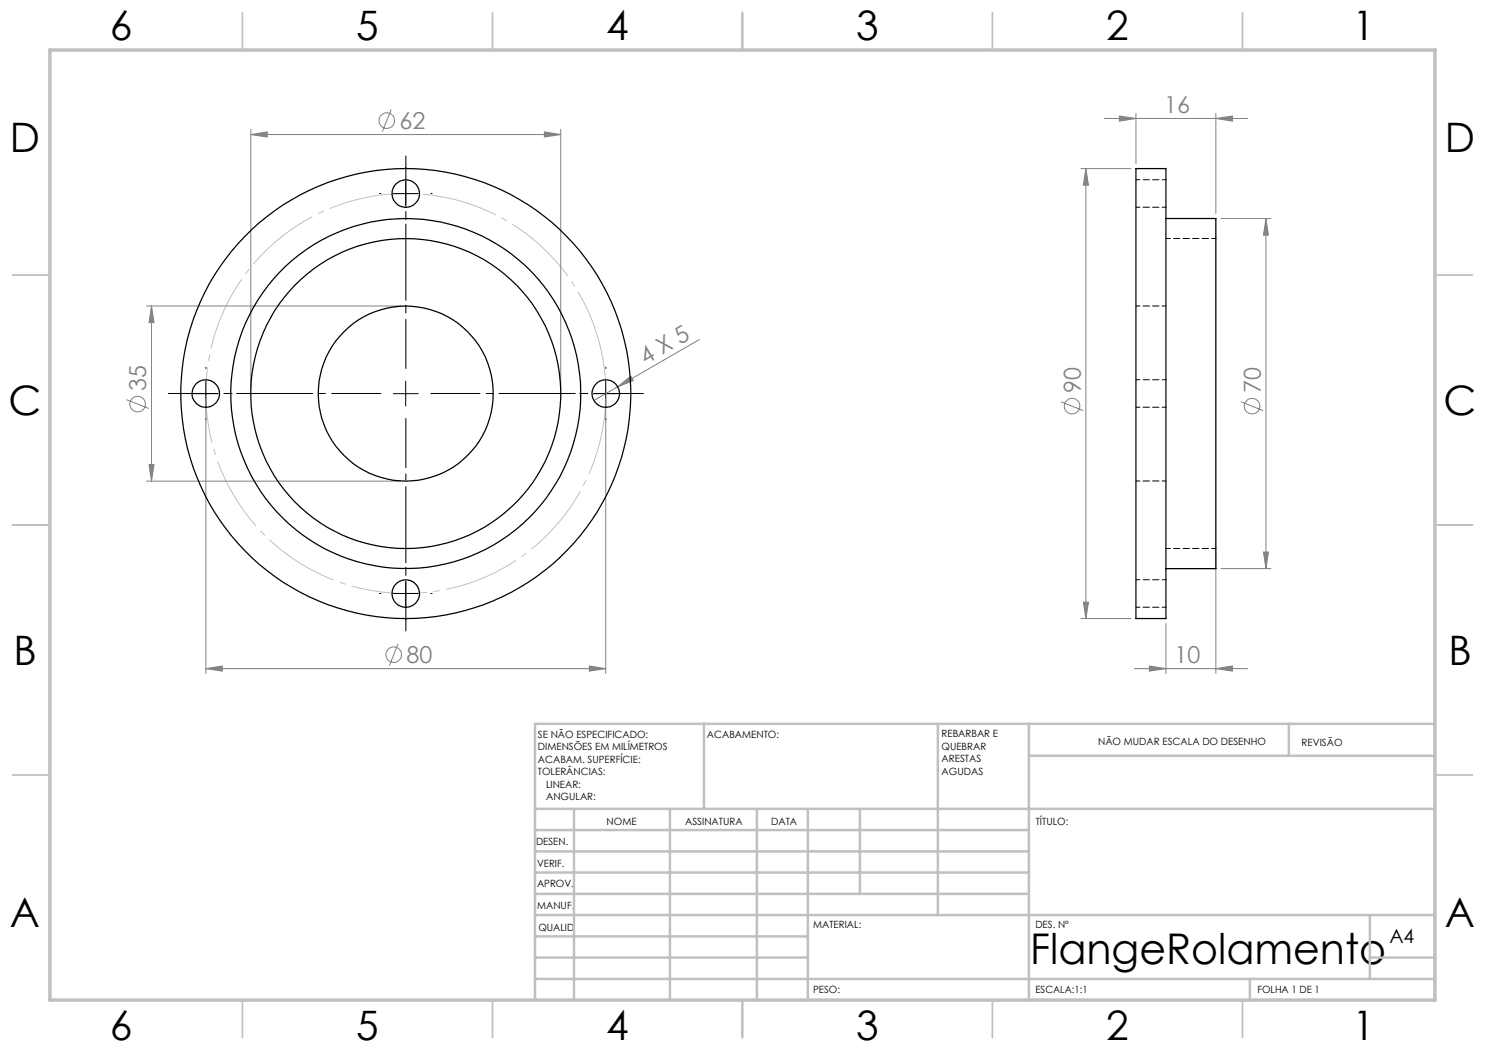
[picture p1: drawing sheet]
<svg xmlns="http://www.w3.org/2000/svg" width="297mm" height="210mm" viewBox="0 0 297 210" stroke-linecap="round" stroke-linejoin="round" font-family="sans-serif">
<g fill="none" stroke="#808080" stroke-width=".2">
<path d="M50.2 26.9l3.2-.5v1zM50.2 25.9v51.8M50.2 26.9h61.9M78.2 21.9l-1.8 4.4M108.9 26.4l3.2 .5-3.2 .5zM112.1 25.9v51.8M216.2 33.7h10M217.2 33.7v90M217.2 33.7l.5 3.3h-1zM220.8 23.7h28.7M223.9 23.2l3.3 .5-3.3 .5zM227.2 22.7v10"/>
<path d="M243.2 23.7l3.3-.5v1zM243.2 22.7v20M244.2 43.7h10M253.2 43.7l.5 3.3h-1zM253.2 43.7v70M25.3 79.9l4.4 1.8M29.3 61.2h50.9M30.3 61.2v35M30.3 61.2l.5 3.3h-1zM41.2 79.7v55M121.1 79.7v55M123.5 77.4l2.7-2.2 .4 .9z"/>
<path d="M139.9 67.9l-21.1 12.2M29.3 96.2h50.9M29.8 92.9h1l-.5 3.3zM212.2 80.4l4.4 1.7M248.2 80.4l4.4 1.7M243.2 110.7v24M244.2 113.7h10M252.7 110.4h1l-.5 3.3zM41.2 133.7l3.2-.5v1zM41.2 133.7h79.9M79.6 128.7l-1.7 4.5M117.9 133.2l3.2 .5-3.2 .5z"/>
<path d="M216.2 123.7h10M216.7 120.4h1l-.5 3.3zM226.8 133.7h22.7M229.9 133.2l3.3 .5-3.3 .5zM233.2 124.7v10M243.2 133.7l3.3-.5v1z"/>
<circle cx="77.4" cy="24.1" r="1.55"/>
<circle cx="27.5" cy="80.8" r="1.56"/>
<circle cx="214.4" cy="81.2" r="1.55"/>
<circle cx="250.4" cy="81.2" r="1.56"/>
<circle cx="78.7" cy="130.9" r="1.55"/>
</g>
<path d="M119.4 67a40 40 0 0 0-67-16.1 40 40 0 0 0 18.4 66.4 40 40 0 0 0 49.2-48.3l-.6-2" fill="none" stroke="#c0c0c0" stroke-width=".2" stroke-dasharray="15.2 1.3 1.3 1.3" stroke-dashoffset="5.8" stroke-linecap="butt"/>
<path d="M76.2 78.7h-42.5M81.2 73.7v-42.5M86.2 78.7h42.5M81.2 83.7v42.5" fill="none" stroke="#000" stroke-width=".2" stroke-dasharray="15.2 1.3 1.3 1.3" stroke-dashoffset="5.4"/>
<g fill="none" stroke="#000" stroke-width=".2" stroke-dasharray="15.2 1.3 1.3 1.3">
<path d="M76.2 38.7h-.3M81.2 33.7v-.3M86.2 38.7h.2M81.2 43.7v.2M36.2 78.7h-.3M41.2 73.7v-.3M46.2 78.7h.2M116.2 78.7h-.3M121.2 73.7v-.3M126.2 78.7h.2M41.2 83.7v.2M121.2 83.7v.2"/>
<path d="M76.2 118.7h-.3M81.2 113.7v-.3M86.2 118.7h.2M81.2 123.7v.2"/>
</g>
<path d="M78.7 38.7h4.9M81.1 36.2v5M38.7 78.7h4.9M41.2 76.2v5M78.7 78.7h4.9M81.1 76.2v5M118.6 78.7h5M121.1 76.2v5M78.7 118.7h4.9M81.1 116.2v5" fill="none" stroke="#000" stroke-width=".2"/>
<g fill="none" stroke="#c0c0c0" stroke-width=".35">
<path d="M48.5 2.5v7.5M98.5 2.5v7.5M148.5 2.5v7.5M198.5 2.5v7.5M248.5 2.5v7.5M2.5 55h7.5M287 55h7.5M2.5 105h7.5M287 105h7.5M2.5 155h7.5M287 155h7.5M48.5 200v7.5"/>
<path d="M98.5 200v7.5M148.5 200v7.5M198.5 200v7.5M248.5 200v7.5"/>
</g>
<g fill="none" stroke="#c0c0c0" stroke-width=".5">
<path d="M140.8 144.8v17M187.6 144.8v38.2M205.8 144.8v55.2M205.8 151.2h81.2M257.8 144.8v6.4M287 144.8h-180v55.2M107 161.8h180M107 178.8h98.8M107 174.5h98.8M107 170.3h98.8M107 166h98.8M114.8 161.8v38.2"/>
<path d="M134 161.8v38.2M151.4 161.8v38.2M161.6 161.8v38.2M172 161.8v17M107 195.8h180M107 191.5h54.6M107 187.3h54.6M107 183h180M250 195.8v4.2M274 191.5h13M274 183v12.8"/>
</g>
<path d="M10 10h277v190h-277z" fill="none" stroke="#c0c0c0" stroke-width=".7"/>
<g fill="#808080">
<path d="M123.5 77.4l2.7-2.2 .4 .9z"/>
<path d="M41.2 133.7l3.2-.5v1zM117.9 133.2l3.2 .5-3.2 .5z"/>
<path d="M50.2 26.9l3.2-.5v1zM108.9 26.4l3.2 .5-3.2 .5zM223.9 23.2l3.3 .5-3.3 .5zM243.2 23.7l3.3-.5v1zM229.9 133.2l3.3 .5-3.3 .5zM243.2 133.7l3.3-.5v1z"/>
<path d="M30.3 61.2l.5 3.3h-1zM29.8 92.9h1l-.5 3.3zM217.2 33.7l.5 3.3h-1zM216.7 120.4h1l-.5 3.3zM253.2 43.7l.5 3.3h-1zM252.7 110.4h1l-.5 3.3z"/>
</g>
<g fill="none" stroke="#000" stroke-width=".25">
<path d="M227.2 33.7h6v90h-6zM233.2 43.7h10v70h-10"/>
<circle cx="81.1" cy="38.7" r="2.76"/>
<circle cx="41.2" cy="78.7" r="2.73"/>
<circle cx="81.1" cy="78.7" r="31"/>
<circle cx="81.1" cy="78.7" r="45"/>
<circle cx="81.1" cy="78.7" r="17.5"/>
<circle cx="81.2" cy="78.7" r="35"/>
<circle cx="121.2" cy="78.7" r="2.74"/>
<circle cx="81.1" cy="118.7" r="2.75"/>
</g>
<path d="M233.2 35.9h-6M227.2 41.4h6M233.2 75.9h-6M233.2 61.2h-6M227.2 81.4h6M227.2 96.2h6M233.2 115.9h-6M227.2 121.4h6" fill="none" stroke="#000" stroke-width=".2" stroke-dasharray="1.3 .6" stroke-dashoffset=".5"/>
<path d="M243.2 47.7h-10M233.2 109.7h10" fill="none" stroke="#000" stroke-width=".2" stroke-dasharray="1.3 .6" stroke-dashoffset=".4"/>
<text font-size="8.5" x="206" y="192.7">FlangeRolamento</text>
<g font-size="8.1">
<text x="22" y="8">6</text>
<text x="71.2" y="8">5</text>
<text x="121.2" y="8">4</text>
<text x="171.3" y="8">3</text>
<text x="221.3" y="8">2</text>
<text x="270.5" y="8">1</text>
<text x="2" y="30.5">D</text>
<text x="289" y="30.5">D</text>
<text x="1.7" y="83">C</text>
<text x="288.7" y="83">C</text>
<text x="2.7" y="133">B</text>
<text x="289.7" y="133">B</text>
<text x="2" y="185.5">A</text>
<text x="289" y="185.5">A</text>
<text x="22" y="208">6</text>
<text x="71.2" y="208">5</text>
<text x="121.2" y="208">4</text>
<text x="171.3" y="208">3</text>
<text x="221.3" y="208">2</text>
<text x="270.5" y="208">1</text>
</g>
<g font-size="4.7" fill="#808080">
<text x="232.8" y="22.7">16</text>
<text x="79.9" y="25.8">62</text>
<text x="129.1" y="73" transform="rotate(-30 129.1 73)">4 X 5</text>
<text x="29.3" y="78.2" transform="rotate(-90 29.3 78.2)">35</text>
<text x="216.1" y="78.6" transform="rotate(-90 216.1 78.6)">90</text>
<text x="252.1" y="78.6" transform="rotate(-90 252.1 78.6)">70</text>
<text x="81.3" y="132.6">80</text>
<text x="234.9" y="132.7">10</text>
</g>
<text font-size="3.9" x="277.9" y="188.5">A4</text>
<g font-size="2">
<text x="107.6" y="147.6">SE NÃO ESPECIFICADO:</text>
<text x="141.4" y="147.6">ACABAMENTO:</text>
<text x="188.3" y="147.5">REBARBAR E</text>
<text x="188.3" y="150">QUEBRAR</text>
<text x="219.6" y="149">NÃO MUDAR ESCALA DO DESENHO</text>
<text x="260.3" y="149.2">REVISÃO</text>
<text x="107.6" y="150.1">DIMENSÕES EM MILÍMETROS</text>
<text x="107.6" y="152.6">ACABAM. SUPERFÍCIE:</text>
<text x="107.6" y="155.1">TOLERÂNCIAS:</text>
<text x="188.3" y="152.5">ARESTAS</text>
<text x="188.3" y="155">AGUDAS</text>
<text x="109.2" y="157.6">LINEAR:</text>
<text x="109.2" y="160.1">ANGULAR:</text>
<text x="121.3" y="165">NOME</text>
<text x="137" y="164.9">ASSINATURA</text>
<text x="154.2" y="164.9">DATA</text>
<text x="207.2" y="164.9">TÍTULO:</text>
<text x="107.2" y="169.1">DESEN.</text>
<text x="107.4" y="173.3">VERIF.</text>
<text x="107.4" y="177.4">APROV.</text>
<text x="107.5" y="181.8">MANUF.</text>
<text x="162.7" y="185.5">MATERIAL:</text>
<text x="207.1" y="185.5">DES. Nº</text>
<text x="107.7" y="186.1">QUALID</text>
<text x="162.6" y="198.5">PESO:</text>
<text x="207.1" y="198.6">ESCALA:1:1</text>
<text x="251.5" y="198.6">FOLHA 1 DE 1</text>
</g>
</svg>
